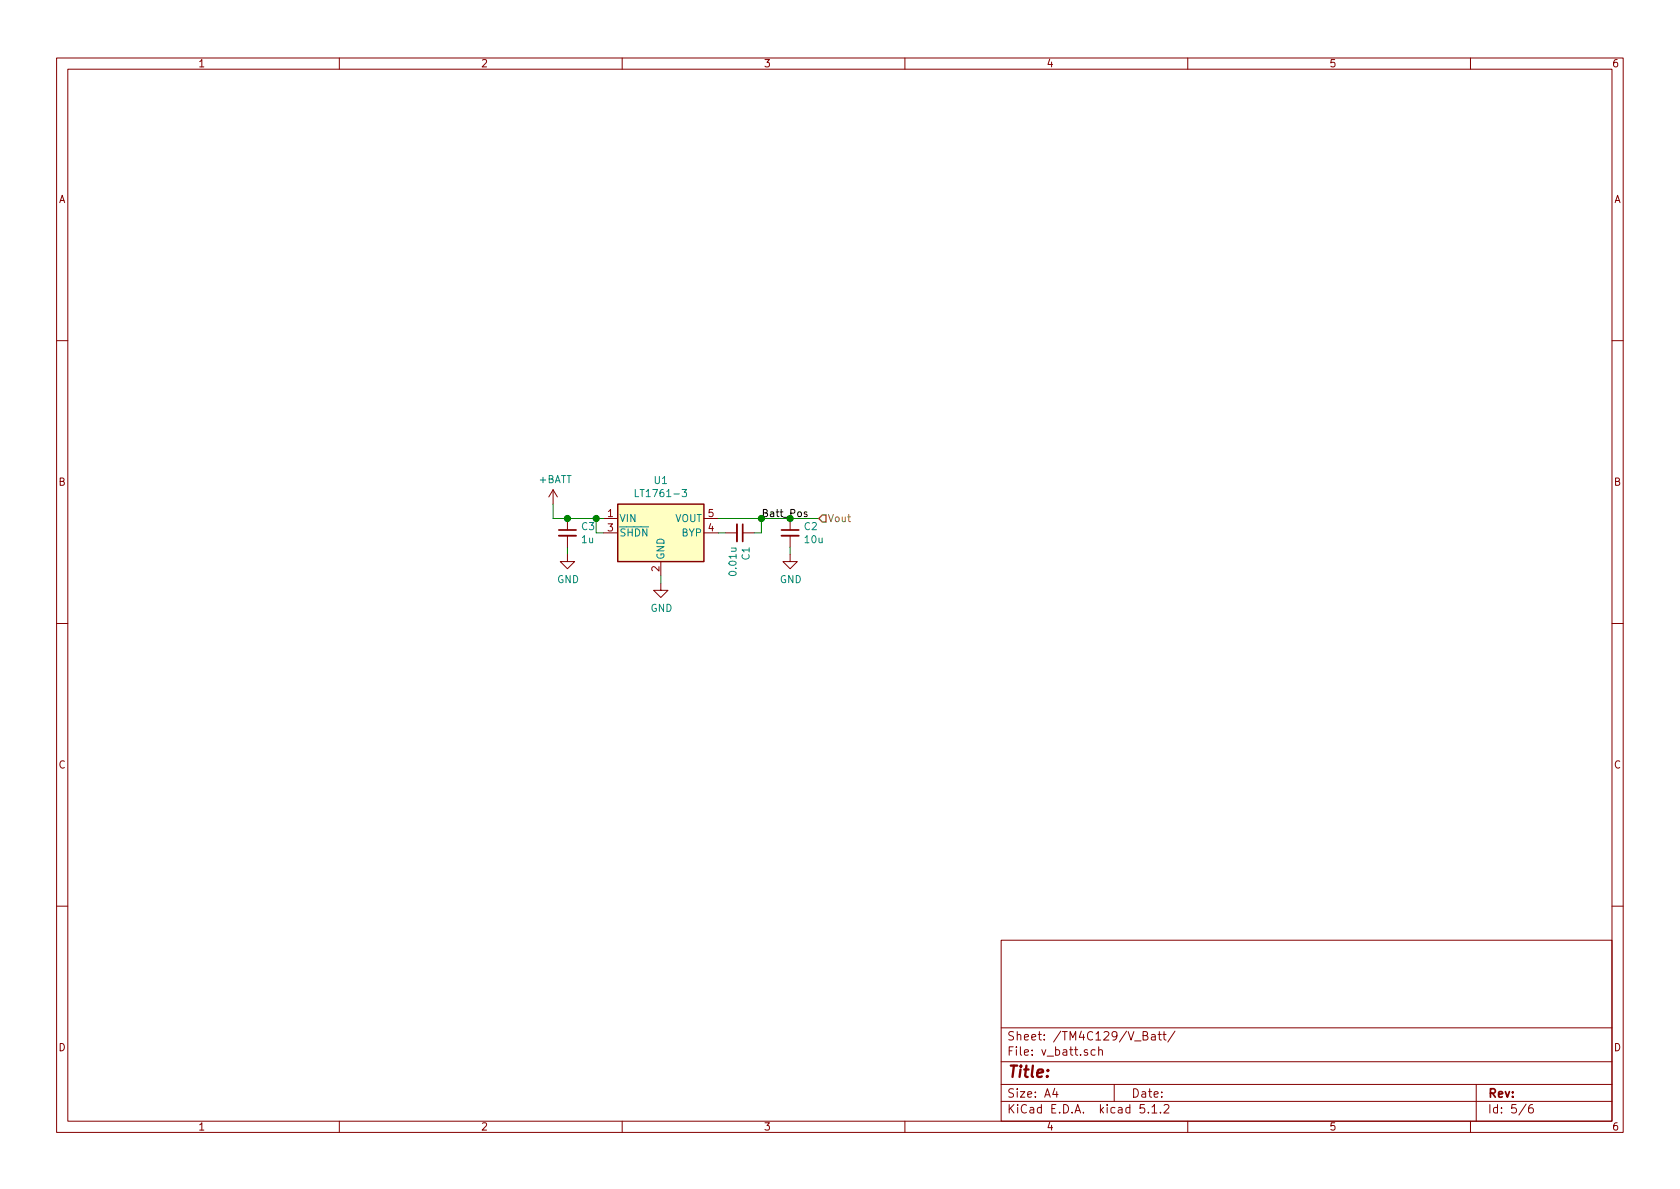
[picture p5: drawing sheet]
<svg xmlns="http://www.w3.org/2000/svg" width="297mm" height="210mm" viewBox="0 0 297 210" stroke-linecap="round" stroke-linejoin="round" font-family="sans-serif">
<g fill="none" stroke="#840000" stroke-width=".18">
<path d="M10 10.3h277v189.9h-277zM12 12.2h273v186.1h-273zM60 10.3v1.9M110 10.3v1.9M160 10.3v1.9M210 10.3v1.9M260 10.3v1.9M10 60.2h2M285 60.2h2M97.8 86.6l-.8 1.3M97.8 86.6v2.5M97.8 86.6l.8 1.3"/>
<path d="M100.3 98v1.3h1.3l-1.3 1.3-1.2-1.3h1.2M100.3 91.7v2M100.3 94.7v2.1M106.7 91.7h2.5M106.7 94.2h2.5M116.8 99.3v2.5M124.5 91.7h2.5M124.5 94.2h2.5M128.3 94.2h2M131.3 94.2h2M139.7 98v1.3h1.3l-1.3 1.3-1.3-1.3h1.3M139.7 91.7v2"/>
<path d="M139.7 94.7v2.1M10 110.3h2M116.8 103.1v1.3h1.3l-1.3 1.3-1.2-1.3h1.2M285 110.3h2M10 160.2h2M177 166.3h108v32h-108zM285 160.2h2M60 198.3v1.9M110 198.3v1.9M160 198.3v1.9M177 194.8h108M177 191.8h108"/>
<path d="M177 187.8h108M177 181.8h108M186.5 192.5l-.4 1h1M186.8 193v1M193.6 185.7l-.4-.1-.3 .3 .1 .6 .2 .1 .4-.1M194.3 185.7a.37 .37 0 0 1 .6 .1v.8M194.3 185.1v1.5M197 191.8v3M202.1 183.1h.7l.1-.3-.1-.3-.7-.1v1.5h.6l.3-.3a.41 .41 0 0 0-.4-.5M202.3 195.3h-.7l-.1 .7 .3-.1 .5 .1 .1 .2-.1 .5-.2 .1-.6-.1M203 196.7v.1M203.6 183h.6l.1 .9"/>
<path d="M203.7 195.8l.4-.5v1.5M203.7 196.8h.8M204.3 183.3l-.5 .1-.2 .2v.2l.2 .1 .5-.1M204.7 182.9h.6M205 182.4v1.3l.3 .2M205.2 196.7v.1M205.6 182.9h.6M205.8 195.5l.2-.2h.4l.3 .5-.9 1h.9M205.8 182.4v1.3l.4 .2M207.7 182.3l-1.2 2M210 198.3v1.9M260 198.3v1.9"/>
<path d="M261 191.8v6.5M269.8 195.2l-1.2 2M271 195.3a.62 .62 0 0 0-.7 .7v.7l.3 .1 .4-.1 .1-.5-.1-.2-.4-.1-.3 .3"/>
</g>
<path d="M142.7 90.6l-.3-.1-.2 .2v.2l.5 .1v.3h-.5" fill="none" stroke="#000" stroke-width=".18"/>
<path d="M109.2 89.1h15.3v10.2h-15.3z" fill="#ffffc2" stroke="#ffffc2" stroke-width=".18"/>
<path d="M109.2 89.1h15.3v10.2h-15.3z" fill="none" stroke="#840000" stroke-width=".25"/>
<path d="M112.3 86.6v1.2h.6M120.6 86.6h.8l-.4 .4 .3 .2v.6h-.5l-.2-.1" fill="none" stroke="#008484" stroke-width=".18"/>
<path d="M97.8 89.1v2.6h8.9M100.3 96.8v1.2M105.4 91.7v2.5h1.3M127 94.2h1.3M127 91.7h17.8M134.6 91.7v2.5h-1.3M139.7 96.8v1.2M116.8 101.8v1.3" fill="none" stroke="#008400" stroke-width=".18"/>
<path d="M98.8 94.7h3.1M130.3 92.7v3.1M138.2 94.7h3" fill="none" stroke="#840000" stroke-width=".33"/>
<path d="M98.8 93.7h3.1M131.3 92.7v3.1M138.2 93.7h3" fill="none" stroke="#840000" stroke-width=".3"/>
<g fill="#008400" stroke="#008400" stroke-width=".25">
<circle cx="134.6" cy="91.7" r=".51"/>
<circle cx="105.4" cy="91.7" r=".51"/>
<circle cx="100.3" cy="91.7" r=".51"/>
</g>
<path d="M145.4 91.1h.6v1.2h-.6l-.6-.6z" fill="none" stroke="#848400" stroke-width=".25"/>
<text font-size="2.8" fill="#840000" x="178" y="190.5">Title:</text>
<g font-size="2.1" fill="#840000">
<text x="178" y="184">Sheet: /TM4C129/V_Batt/</text>
<text x="178" y="186.7">File: v_batt.sch</text>
<text x="178" y="196.9">KiCad E.D.A. kicad 5.1.2</text>
<text x="178" y="194.1">Size: A4</text>
<text x="200" y="194.1">Date:</text>
<text x="263" y="194.1">Rev:</text>
<text x="263" y="196.9">Id: 5/6</text>
</g>
<g font-size="1.8" fill="#840000">
<text x="35" y="11.9">1</text>
<text x="85" y="11.9">2</text>
<text x="135" y="11.9">3</text>
<text x="185" y="11.9">4</text>
<text x="235" y="11.9">5</text>
<text x="285" y="11.9">6</text>
<text x="10.4" y="35.9">A</text>
<text x="285.4" y="35.9">A</text>
<text x="10.4" y="85.9">B</text>
<text x="285.4" y="85.9">B</text>
<text x="107.5" y="91.4">1</text>
<text x="107.5" y="94">3</text>
<text x="125.2" y="94">4</text>
<text x="125.2" y="91.4">5</text>
<text x="116.6" y="101.1" transform="rotate(-90 116.6 101.1)">2</text>
<text x="10.4" y="135.9">C</text>
<text x="285.4" y="135.9">C</text>
<text x="10.4" y="185.9">D</text>
<text x="285.4" y="185.9">D</text>
<text x="35" y="199.9">1</text>
<text x="85" y="199.9">2</text>
<text x="135" y="199.9">3</text>
<text x="185" y="199.9">4</text>
<text x="235" y="199.9">5</text>
<text x="285" y="199.9">6</text>
</g>
<g font-size="1.8" fill="#008484">
<text x="95.3" y="85.4">+BATT</text>
<text x="113" y="87.9">LT1761-3</text>
<text x="115.7" y="85.6">U1</text>
<text x="102.9" y="93.7">C3</text>
<text x="109.5" y="92.3">VIN</text>
<text x="109.5" y="94.9">SHDN</text>
<text x="119.3" y="92.3">VOUT</text>
<text x="120.6" y="94.9">BYP</text>
<text x="142.2" y="93.7">C2</text>
<text x="102.9" y="96.1">1u</text>
<text x="117.5" y="99.1" transform="rotate(-90 117.5 99.1)">GND</text>
<text x="130.2" y="101.6" transform="rotate(-90 130.2 101.6)">0.01u</text>
<text x="132.5" y="99" transform="rotate(-90 132.5 99)">C1</text>
<text x="142.4" y="96.1">10u</text>
<text x="98.5" y="103.1">GND</text>
<text x="137.9" y="103.1">GND</text>
<text x="115" y="108.2">GND</text>
</g>
<text font-size="1.8" fill="#008400" x="134.6" y="91.4">Batt_Pos</text>
<text font-size="1.8" fill="#848400" x="146.3" y="92.3">Vout</text>
</svg>
